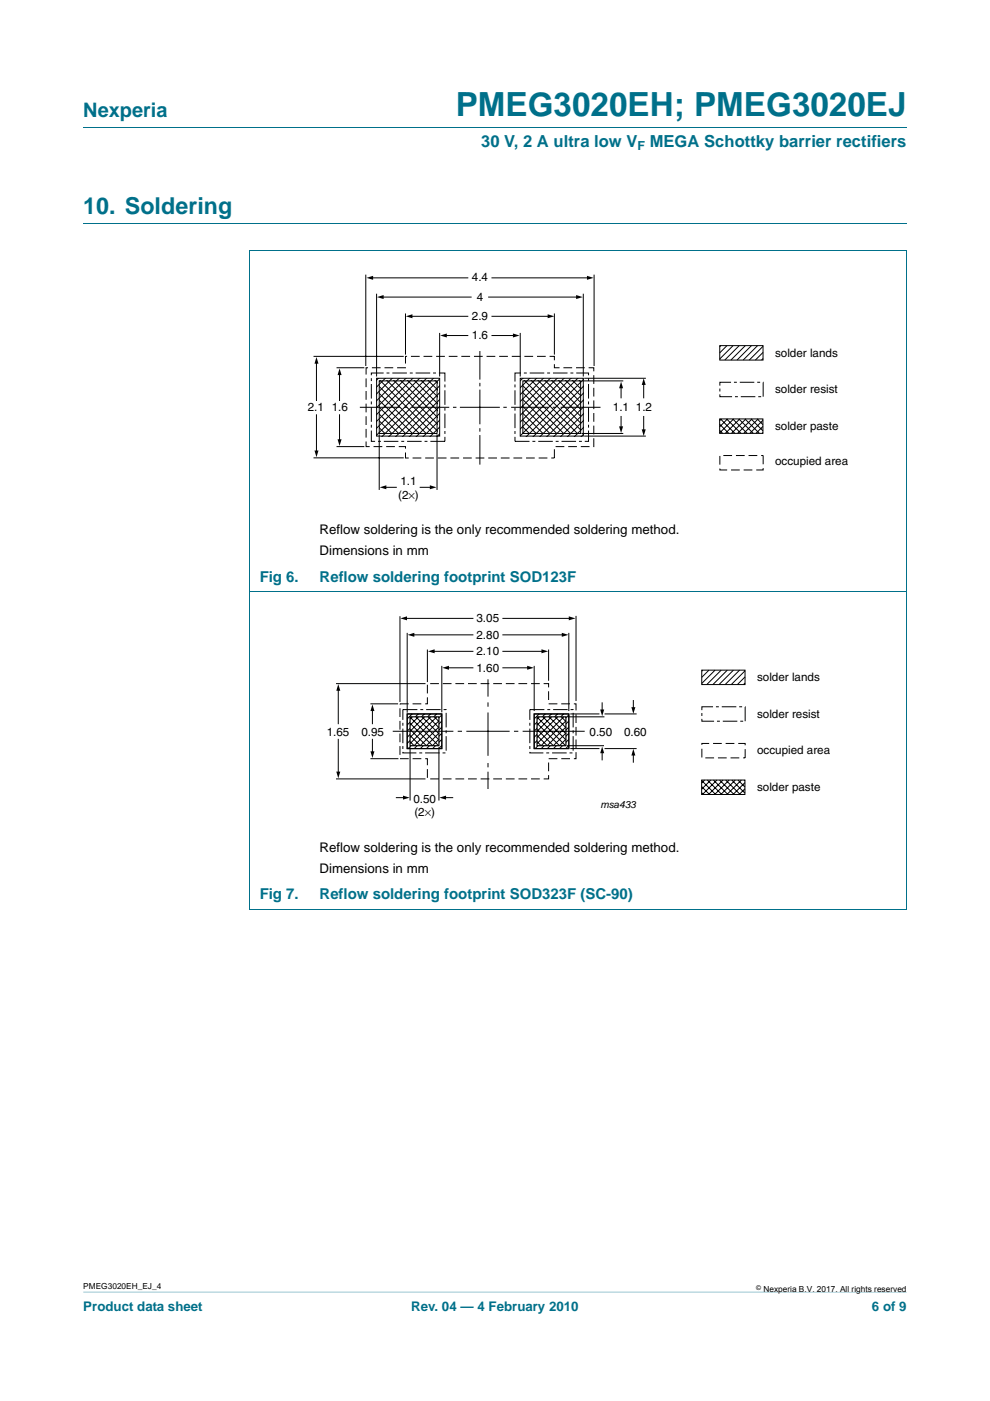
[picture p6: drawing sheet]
<svg xmlns="http://www.w3.org/2000/svg" width="210mm" height="297mm" viewBox="0 0 210 297" stroke-linecap="round" stroke-linejoin="round" font-family="sans-serif">
<path d="M17.7 273.9l174.6 .1z" fill="#00708a"/>
<path d="M17.7 27h174.6M17.7 47.4h174.6M52.9 53.1h139.4M53 53.1v139.6M192.3 53.1v139.6M52.9 125.4h139.4M52.9 192.8h139.4" fill="none" stroke="#00708a" stroke-width=".21"/>
<g fill="none" stroke="#000" stroke-width=".21">
<path d="M77.6 58.2v19.4M78.9 58.9h20.3M104.3 58.9h20.5M126 58.2v19.4M66.5 75.6h19.1M67.1 76.8v8.1M71.4 78h5.9M72 79.2v5.7M79.9 62.3v17.5M81.1 63h18.8M86 66.5v8.7M87.2 67.1h12"/>
<path d="M93.3 70.6v9.2M94.5 71.1h4.7M101.8 74.4v6.1M103.6 63h18.9M104.3 71.1h4.8M104.3 67.1h12.1M110.3 70.6v9.2M117.6 66.5v8.7M123.7 62.3v17.5M152.7 73.3h9.1v3h-9.1zM152.9 73.3l-.2 .2M154.2 73.3l-1.5 1.5"/>
<path d="M155.5 73.3l-2.8 2.8M156.8 73.3l-3.1 3M158.1 73.3l-3.1 3M159.4 73.3l-3.1 3M160.7 73.3l-3.1 3M161.8 76l-.3 .3M161.8 74.7l-1.6 1.6M161.8 73.4l-2.9 2.9M66.5 97.1h19.1M67.1 87.9v7.9M71.4 94.7h5.9M72 87.9v5.5"/>
<path d="M76.3 86.4h8.5M79.9 80.2h13.4v12.3h-13.4zM80.2 89l-.4 .4M80.3 80.2l-.5 .4M80.4 90.6l1.3 1.4M80.4 89.2l2.8 2.8M80.4 87.7l4.2 4.3M80.4 86.3l5.7 5.7M80.4 84.8l7.1 7.2M80.4 83.4l8.6 8.6M80.4 81.9l10 10.1M80.4 92.1v11.8"/>
<path d="M80.4 80.8h12.3v11.1h-12.3zM80.7 80.7l11.2 11.3M81.8 80.2l-2 1.9M82.1 80.7l10.6 10.6M83.1 89l-3.3 3.3M83.3 80.2l-3.5 3.4M83.6 80.7l9.1 9.2M84.7 80.2l-4.9 4.8M85 80.7l7.7 7.7M85.7 86.4h.8M86.1 89l-3.6 3.5M86.2 80.2l-6.4 6.3"/>
<path d="M86.5 80.7l6.2 6.3M87.4 86.4h7.9M87.6 80.2l-7.8 7.7M87.9 80.7l4.8 4.8M89.1 80.2l-8.9 8.8M89.4 80.7l3.3 3.4M90.5 80.2l-10.7 10.6M90.9 80.7l1.8 1.9M92 80.2l-8.9 8.8M92.3 80.7l.4 .4M92.7 92.1v11.8M93.3 83.2l-9.3 9.3"/>
<path d="M93.3 81.7l-7.2 7.3M93.3 80.3l-12.2 12.2M93.3 84.7l-7.8 7.8M93.3 86.1l-6.4 6.4M93.3 92l-.6 .5M93.3 90.5l-2 2M93.3 89l-3.5 3.5M93.3 87.6l-4.9 4.9M96.1 86.4h.7M97.5 86.4h8.5M101.8 81.2v.7M101.8 82.6v7.4"/>
<path d="M101.8 90.8v.7M101.8 92.3v6.2M106.8 86.4h.7M108.4 86.4h7.9M110.3 80.2h13.4v12.3h-13.4zM110.8 91.9l.1 .1M110.8 90.5l1.5 1.5M110.8 89l3 3M110.8 87.6l4.4 4.4M110.8 86.1l5.9 5.9M110.8 83.2l8.8 8.8M110.8 84.7l2.9 2.9"/>
<path d="M110.8 81.7l2.9 2.9M110.9 80.8h12.3v11.1h-12.3zM111 80.2l-.7 .6M111.3 80.7l11.2 11.2M112.3 89l-2 2M112.4 80.2l-2.1 2.1M112.7 80.7l1 1M113.7 87.6l4.4 4.4M113.7 84.6l7.4 7.4M113.7 81.7l9.5 9.5M113.7 91.9l-.5 .6M113.7 81.7l-3.4 3.5"/>
<path d="M113.7 84.6l-3.4 3.5M113.7 87.6l-1.4 1.4M113.9 80.2l-3.6 3.5M114.2 80.7l8.3 8.3M115.3 80.2l-1.6 1.5M115.6 80.7l7.6 7.6M116.7 89l-3 2.9M116.8 80.2l-6.5 6.4M117.1 80.7l5.4 5.4M117.2 86.4h.8M118.2 80.2l-4.5 4.4M118.6 80.7l4.6 4.7"/>
<path d="M118.9 86.4h8.5M119.6 89l-3.5 3.5M119.7 80.2l-9.4 9.3M120 80.7l3.2 3.2M121.2 80.2l-7.5 7.4M121.5 80.7l1.7 1.8M122.5 89l.7 .7M122.5 91.9v.1M122.5 86.1l.7 .7M122.5 86.1l-2.9 2.9M122.6 80.2l-12.3 12.3M122.9 80.7l.3 .3"/>
<path d="M123.3 80.8h8.9M123.3 91.9h8.9M123.8 80.4l-12.1 12.1M123.8 81.9l-7.1 7.1M123.8 87.7l-4.8 4.8M123.8 86.3l-6.3 6.2M123.8 84.8l-1.3 1.3M123.8 83.3l-9.2 9.2M123.8 89.2l-3.4 3.3M123.8 90.6l-1.9 1.9M123.8 92.1l-.5 .4M123.9 80.2h13.1"/>
<path d="M123.9 92.5h13.1M131.7 82v2.3M131.7 88.3v2.4M136.5 81.3v3M136.5 88.3v3M152.6 88.8h9.2v3.1h-9.2zM152.6 89.9l2 2M152.6 91.2l.7 .7M152.8 88.8l3.1 3.1M153 88.8l-.4 .4M154.1 88.8l3.1 3.1M154.3 88.8l-1.7 1.7"/>
<path d="M155.4 88.8l3.1 3.1M155.6 88.8l-3 3M156.7 88.8l3.1 3.1M156.9 88.8l-3.1 3.1M158 88.8l3.1 3.1M158.2 88.8l-3.1 3.1M159.3 88.8l2.5 2.5M159.5 88.8l-3.1 3.1M160.6 88.8l1.2 1.2M160.8 88.8l-3.1 3.1M161.8 91.7l-.2 .2M161.8 90.4l-1.5 1.5"/>
<path d="M161.8 89.1l-2.8 2.8M81.7 103.3h2.4M89.1 103.3h2.4M86 131.1h14.3M86.4 134.2v16.9M87.6 134.6h12.7M90.6 137.7v6.9M91.9 138.1h8.4M106.7 138.1h8.4M106.7 134.6h12.7M106.7 131.1h14.2M116.4 137.7v6.6"/>
<path d="M122.2 130.6v18M71.3 144.9h18.9M71.7 146.2v7.2M71.7 156.8v7.1M79 150.5v2.9M79 156.8v2.8M86.4 151.4h7.3v7.3h-7.3zM87 158.4v11.3M87.4 151.4l-1 1M88.7 151.4l-2.3 2.3M90 151.4l-3.6 3.6M91.3 151.4l-4.9 4.9"/>
<path d="M92.6 151.4l-6.2 6.2M93.1 158.4v11.3M93.7 141.2v9.8M93.7 158.1l-.6 .6M93.7 156.8l-1.9 1.9M93.7 155.5l-3.2 3.2M93.7 154.2l-4.5 4.5M93.7 152.9l-5.8 5.8M93.7 151.6l-7.1 7.1M94.9 141.6h5.4M97.1 155h.9M98.9 155h9.2"/>
<path d="M103.5 144v3.7M103.5 148.9v.9M103.5 151.1v9.1M106.7 141.6h5.4M109 155h.9M113.3 141.2v9.6M120.3 158.1h7.8M120.3 152h7.9M127.7 149v1.7M127.7 159.4v1.7M128.2 151.4h6.8M128.2 158.7h6.8"/>
<path d="M134.3 148.5v1.7M134.3 159.9v1.7M84.1 169.1h1.7M94.3 169.1h1.7M103.5 163.6v3.7M103.5 161.8v.9"/>
</g>
<g fill="#000">
<path d="M77.7 58.9l1.4-.4v.8zM124.5 58.5l1.4 .4-1.4 .4zM67.1 75.7l.5 1.4h-.9zM72 78.1l.4 1.4h-.8zM80 63l1.4-.4v.8zM86.1 67.1l1.4-.5v.9zM93.4 71.1l1.4-.4v.9zM108.8 70.7l1.4 .4-1.4 .5zM116.2 66.6l1.4 .5-1.4 .4zM122.2 62.6l1.4 .4-1.4 .4zM66.7 95.5h.9l-.5 1.4zM71.6 93.1h.8l-.4 1.4z"/>
<path d="M131.7 80.9l.5 1.4h-.9zM131.3 90.4h.9l-.5 1.4zM136.5 80.2l.5 1.4h-.9zM136.1 91h.9l-.5 1.4zM80.5 103.3l1.4-.4v.8zM91.2 102.9l1.4 .4-1.4 .4zM84.9 131.1l1.4-.4v.8zM86.5 134.6l1.4-.4v.8zM90.8 138.1l1.4-.4v.8zM114.8 137.7l1.5 .4-1.5 .4zM119.2 134.2l1.4 .4-1.4 .4zM120.6 130.7l1.5 .4-1.5 .4z"/>
<path d="M71.7 145l.5 1.5h-.9zM79 149.3l.4 1.5h-.8zM78.6 159.3h.8l-.4 1.4zM93.8 141.6l1.4-.4v.8zM111.8 141.2l1.4 .4-1.4 .4zM127.7 158.3l.4 1.4h-.8zM127.3 150.4h.8l-.4 1.4zM133.9 149.9h.9l-.5 1.4zM71.3 163.6h.9l-.5 1.4zM85.5 168.7l1.4 .4-1.4 .4zM93.2 169.1l1.4-.4v.8zM134.3 158.8l.5 1.4h-.9z"/>
</g>
<path d="M78.8 79.1h15.6v14.5h-15.6zM109.2 79.1h15.6v14.5h-15.6zM152.7 81h9.2v3.1h-9.2zM85.4 150.5h9.2v9.1h-9.2zM112.4 150.5h9.2v9.1h-9.2z" fill="none" stroke="#000" stroke-width=".21" stroke-dasharray="3.1 .6 .6 .6" stroke-linecap="butt"/>
<path d="M77.6 78h8.4v-2.4h31.6v2.4h8.3v16.7h-8.3v2.4h-31.6v-2.4h-8.4zM152.7 96.6h9.2v3h-9.2zM84.8 149.2h5.8v-4.3h25.8v4.3h5.8v11.7h-5.8v4.2h-25.8v-4.2h-5.8z" fill="none" stroke="#000" stroke-width=".21" stroke-dasharray="1.9 .8" stroke-linecap="butt"/>
<path d="M86.4 151.4h7.3v7.3h-7.3z" fill="none" stroke="#000" stroke-width=".25"/>
<path d="M87 152h6.1v6.1h-6.1z" fill="#fff" stroke="#000" stroke-width=".25"/>
<g fill="none" stroke="#000" stroke-width=".21">
<path d="M87 153.3l4.7 4.8 1.4-1.4M87 152l6 6.1M87 154.6l3.4 3.5M87 157.2l.8 .9M87.5 152l-.5 .5M88.2 152l4.9 4.9M88.8 152l-1.8 1.8M89.5 152l3.6 3.6M90.1 152l-3.1 3.1M90.8 152l2.3 2.3M91.4 152l-4.4 4.4M92.1 152l1 1"/>
<path d="M92.6 152l-5.6 5.7M93.1 158l-.1 .1M93.1 155.4l-2.7 2.7M93.1 154.1l-4 4-2.1-2.2M93.1 152.8l-5.3 5.3M113.3 151.4h7.3v7.3h-7.3zM114.4 151.4l-1.1 1M115.7 151.4l-2.4 2.3M117 151.4l-3.7 3.6M118.2 151.4l-4.9 4.9M119.5 151.4l-6.2 6.2M120.6 158.1l-.6 .6"/>
<path d="M120.6 156.8l-1.9 1.9M120.6 155.5l-3.2 3.2M120.6 154.2l-4.5 4.5M120.6 152.9l-5.8 5.8M120.6 151.6l-7.1 7.1"/>
</g>
<path d="M113.3 151.4h7.3v7.3h-7.3z" fill="none" stroke="#000" stroke-width=".25"/>
<path d="M113.9 152h6.1v6.1h-6.1z" fill="#fff" stroke="#000" stroke-width=".25"/>
<g fill="none" stroke="#000" stroke-width=".21">
<path d="M84.8 130.7v18.1M120.6 134.2v16.6M78.6 149.2h5.8M83.3 155h12.9M110.9 155h13.1M113.9 152l6.1 6.1v-.1M113.9 153.3l4.8 4.8 1.3-1.4M113.9 154.6l3.5 3.5M113.9 157.2l.9 .9M114.4 152l-.5 .5M115.1 152l4.9 4.9M115.7 152l-1.8 1.8"/>
<path d="M116.4 152l3.6 3.6M117 152l-3.1 3.1M117.7 152l2.3 2.3M118.3 152l-4.4 4.4M119 152l1 1M119.6 152l-5.7 5.7M120 155.4l-2.6 2.7M120 154.1l-3.9 4-2.2-2.2M120 152.8l-5.2 5.3M121 151.4h6.1M121 158.7h6.1M148.8 142.1h9.2v3h-9.2z"/>
<path d="M149.1 142.1l-.3 .2M150.4 142.1l-1.6 1.5M151.7 142.1l-2.9 2.8M153 142.1l-3.1 3M154.3 142.1l-3.1 3M155.6 142.1l-3.1 3M156.9 142.1l-3.1 3M158 144.8l-.3 .3M158 143.5l-1.6 1.6M158 142.2l-2.9 2.9M71.3 165.1h18.9M78.6 160.9h5.9"/>
<path d="M148.8 165.4h9.2v3h-9.2zM148.8 165.5l3 2.9M148.8 166.8l1.7 1.6M148.8 168.1l.4 .3M149.5 165.4l-.7 .6M150 165.4l3.1 3M150.8 165.4l-2 1.9M151.3 165.4l3.1 3M152.1 165.4l-3.1 3M152.6 165.4l3.1 3M153.4 165.4l-3.1 3M153.9 165.4l3.1 3"/>
<path d="M154.7 165.4l-3.1 3M155.2 165.4l2.8 2.8M156 165.4l-3.1 3M156.5 165.4l1.5 1.5M157.2 165.4l-3 3M157.8 165.4l.2 .2M158 167.2l-1.2 1.2M158 165.9l-2.5 2.5"/>
</g>
<path d="M148.9 149.9h9.1v3h-9.1z" fill="none" stroke="#000" stroke-width=".21" stroke-dasharray="3.1 .6 .6 .6" stroke-linecap="butt"/>
<path d="M148.9 157.6h9.1v3.1h-9.1z" fill="none" stroke="#000" stroke-width=".21" stroke-dasharray="1.9 .8" stroke-linecap="butt"/>
<text font-size="7" fill="#00708a" x="96.7" y="24.6">PMEG3020EH; PMEG3020EJ</text>
<text font-size="4.9" fill="#00708a" x="17.7" y="45.4">10. Soldering</text>
<text font-size="4.2" fill="#00708a" x="17.7" y="24.9">Nexperia</text>
<g font-size="3.5" fill="#00708a">
<text x="102" y="31.1">30 V, 2 A ultra low V</text>
<text x="137.8" y="31.1">MEGA Schottky barrier rectifiers</text>
</g>
<g font-size="3.2" fill="#00708a">
<text x="55.1" y="123.3">Fig 6.</text>
<text x="67.8" y="123.3">Reflow soldering footprint SOD123F</text>
<text x="55.1" y="190.7">Fig 7.</text>
<text x="67.8" y="190.7">Reflow soldering footprint SOD323F (SC-90)</text>
</g>
<g font-size="2.8">
<text x="67.8" y="113.2">Reflow soldering is the only recommended soldering method.</text>
<text x="67.8" y="117.8">Dimensions in mm</text>
<text x="67.8" y="180.6">Reflow soldering is the only recommended soldering method.</text>
<text x="67.8" y="185.1">Dimensions in mm</text>
</g>
<g font-size="2.8" fill="#00708a">
<text x="17.7" y="277.9">Product data sheet</text>
<text x="87.2" y="277.9">Rev. 04 — 4 February 2010</text>
<text x="184.9" y="277.9">6 of 9</text>
</g>
<text font-size="2.6" fill="#00708a" x="135.2" y="31.7">F</text>
<g font-size="2.5">
<text x="100.1" y="59.7">4.4</text>
<text x="101.1" y="63.7">4</text>
<text x="100.1" y="71.9">1.6</text>
<text x="100.1" y="67.8">2.9</text>
<text x="164.4" y="75.7">solder lands</text>
<text x="164.4" y="83.3">solder resist</text>
<text x="65.3" y="87.1">2.1</text>
<text x="70.4" y="87.1">1.6</text>
<text x="130" y="87.1">1.1 1.2</text>
<text x="164.4" y="91.1">solder paste</text>
<text x="164.4" y="98.5">occupied area</text>
<text x="84.4" y="105.7">(2×)</text>
<text x="84.9" y="102.9">1.1</text>
<text x="101.1" y="132">3.05</text>
<text x="101.1" y="135.5">2.80</text>
<text x="101.1" y="139">2.10</text>
<text x="101.1" y="142.5">1.60</text>
<text x="160.6" y="144.5">solder lands</text>
<text x="160.6" y="152.1">solder resist</text>
<text x="69.3" y="156">1.65</text>
<text x="76.7" y="156">0.95</text>
<text x="125" y="156">0.50</text>
<text x="132.4" y="156">0.60</text>
<text x="160.6" y="159.9">occupied area</text>
<text x="160.6" y="167.7">solder paste</text>
<text x="87.7" y="170.2">0.50</text>
<text x="87.9" y="173.1">(2×)</text>
</g>
<text font-size="2.1" x="127.3" y="171.3">msa433</text>
<g font-size="1.8">
<text x="17.7" y="273.3">PMEG3020EH_EJ_4</text>
<text x="161.9" y="273.9">Nexperia B.V. 2017. All rights reserved</text>
</g>
<text font-size="1.4" x="160.4" y="273.4">©</text>
</svg>
